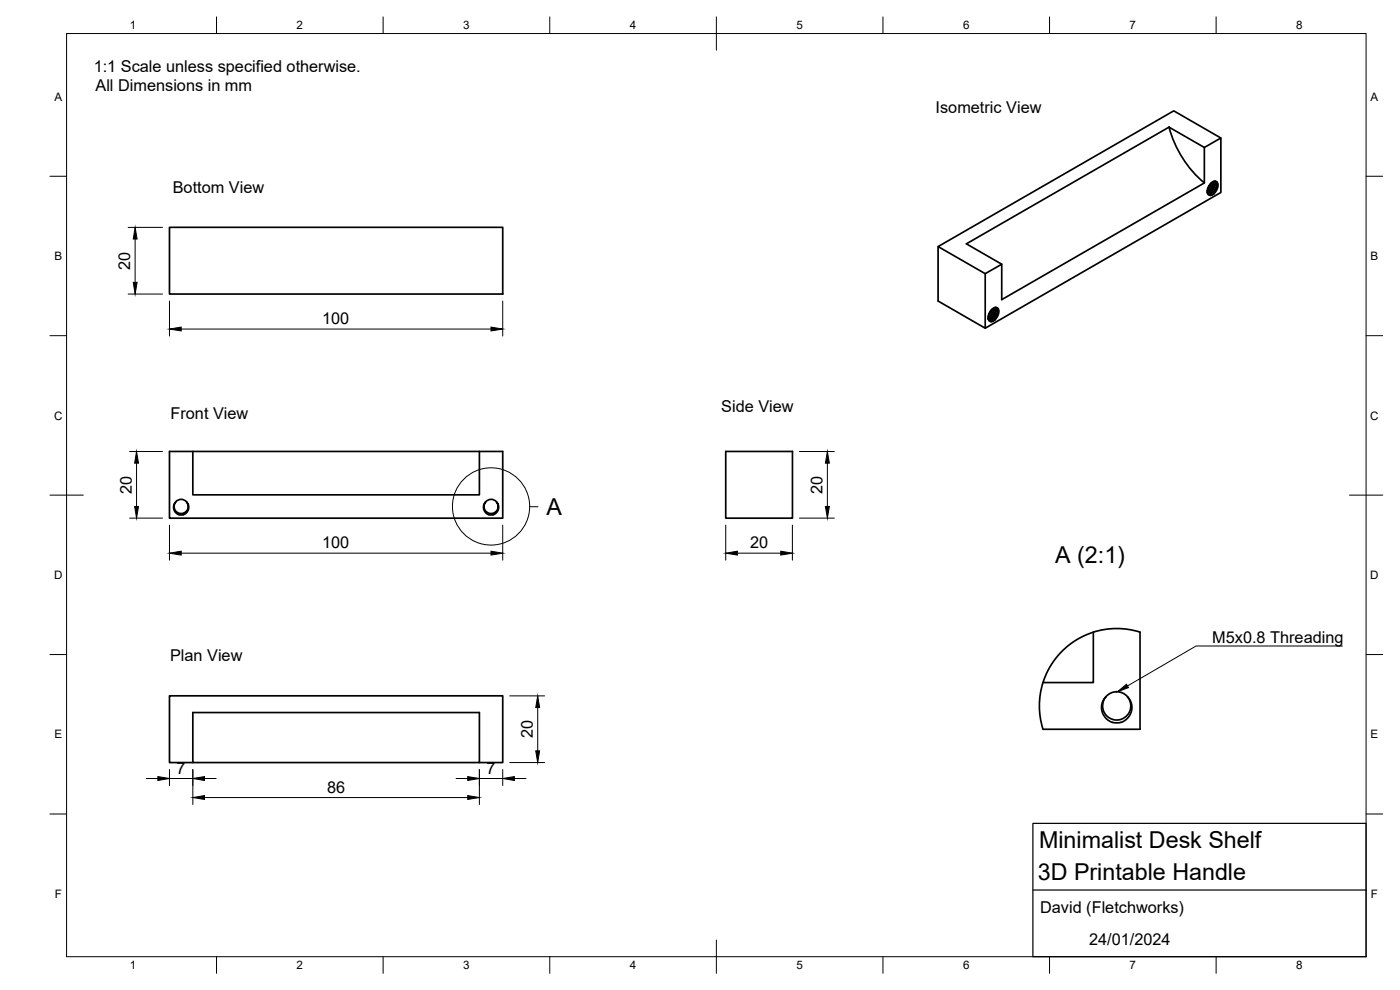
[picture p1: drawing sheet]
<svg xmlns="http://www.w3.org/2000/svg" width="420mm" height="297mm" viewBox="0 0 420 297" stroke-linecap="round" stroke-linejoin="round" font-family="sans-serif">
<!-- layer: Visible -->
<g fill="none" stroke="#000" stroke-width=".51">
<path d="M350.8 38.1a32.9 32.9 0 0 0 10.6 16.8M361.4 44.2l5-2.8-14.1-8.1-70.8 40.7 14.2 8.1 4.9-2.8M362.8 57.7l-.4 .2M362.8 55.9l-.4 .7a1.18 1.18 0 0 0 0 1.4 1.18 1.18 0 0 0 1.3 .5l.7-.5M363.3 58.1l-.7 .2M363.3 55.1l-.5 1M363.3 55l-.8 1.4M363.6 54.8l-.4 1-.8 .9M363.9 55.5l-.6 .9M364.1 54.5l-.5 1.5-1.3 1.2M364.2 54.4l-.1 1-.4 .8-.6 .7-.8 .5M364.4 58.1l-1.3 .5"/>
<path d="M364.4 55.8l-.5 1M364.5 54.4l.1 .9-.6 1.3-.8 .8-.9 .3M364.6 54.4l.2 .7-.4 1.3-1.1 1.1-1 .3 .3 .2 1.2-.1 1-1 .6-1.4-.3-.9M364.7 54.4v.2M364.9 54.4l.3 1.1-.5 1.2-1.1 1.1-1.1 .1M365 56.1l-.5 1M365.1 54.6a2.55 2.55 0 0 1-.7 3.5M365.1 54.5a1.85 1.85 0 0 0-2.3 1.3M365.3 54.7v.2M366.4 41.4v16.3l-70.7 40.8-14.2-8.2v-16.3M50.9 68.2h100v20h-100zM290 73.2l60.8-35.1 10.6 6.1v10.7l-60.8 35v-10.6z"/>
<path d="M295.7 82.1v16.4M297 95.6l-.4 .2M297.6 96l-.8 .1M297.6 93l-.6 1M297.6 92.9l-.8 1.3M297.8 92.7l-.4 1-.7 .9M298.1 93.3l-.5 1M298.3 92.4l-.4 1.5-1.4 1.2M298.4 92.3l-.1 1-.3 .8-.8 .8-.7 .4M298.7 93.6l-.6 1M298.8 92.3v1l-.6 1.3-.9 .7-.7 .3M298.9 92.3l.1 .8-.3 1-1 1.2-1.1 .3 .2 .3 .6 .1 .6-.2 1.1-1.1 .5-1.4-.3-.9a2.58 2.58 0 0 1-.7 3.6l-1.2 .5"/>
<path d="M298.9 92.3l.1 .1M299.1 92.3l.3 1-.5 1.4-1 1-1.1 .1M299.3 94l-.6 .9M299.3 92.4a2.19 2.19 0 0 0-2.5 1.7l-.2 .6a1.18 1.18 0 0 0 .4 1.6 1.18 1.18 0 0 0 1.6-.4M299.5 92.6v.1M50.9 135.5h7v13h86v-13h7v20h-100zM57.9 135.5h86M217.8 135.5h20v20h-20zM52.7 150.6a2.13 2.13 0 0 1 3.3 0M55 154.4a2.31 2.31 0 0 1-2.6-1 2.31 2.31 0 0 1 .3-2.8 2.11 2.11 0 0 0 .2 2.9 2.11 2.11 0 0 0 2.9 0 2.11 2.11 0 0 0 .2-2.9 2.33 2.33 0 0 1-1 3.8M145.8 150.6a2.13 2.13 0 0 1 3.2 0M146.7 154.4a2.3 2.3 0 0 0 2.6-1 2.3 2.3 0 0 0-.3-2.8 2.11 2.11 0 0 1-.2 2.9 2.11 2.11 0 0 1-2.9 0 2.11 2.11 0 0 1-.1-2.9 2.32 2.32 0 0 0 .9 3.8"/>
<path d="M318.3 195.8l2.2-2 2.7-1.9 4.9-2.2v15.1h-15.1l1-2.6 1.1-2.1 1.5-2.2zM328.1 189.7a23 23 0 0 1 14 0v29.1h-29.1a23.2 23.2 0 0 1 0-14M57.9 213.8h86v15h-86zM331.9 209.1a4.2 4.2 0 0 1 6.5 0M336.5 216.7a4.5 4.5 0 0 1-5.3-2.1l-.5-1.3-.1-1.6 .4-1.4 .9-1.2-.7 1.3-.3 1.6 .3 1.5 .8 1.1 1.3 1 1.5 .4 1.7-.2 1.3-.7 1-1.2 .5-1.6-.1-1.8-.8-1.4 .6 .8 .6 1.2v2.3l-1.1 2-1 .8-1 .6M57.9 228.8h-7v-20h100v20h-7"/>
</g>
<!-- layer: BORDER -->
<g fill="none" stroke="#000" stroke-width=".3">
<path d="M20 10.1h390v276.9h-390zM65 5.1v5M115 5.1v5M165 5.1v5M215 5.1v10M265 5.1v5M315 5.1v5M365 5.1v5M15 52.9h5M410 52.9h5M15 100.7h5M410 100.7h5"/>
<path d="M15 148.6h10M405 148.6h10M15 196.4h5M410 196.4h5M15 244.2h5M410 244.2h5M65 287v5M115 287v5M165 287v5M215 282.1v9.9M265 287v5M315 287v5"/>
<path d="M365 287v5"/>
</g>
<!-- layer: Detail Boundary -->
<g fill="none" stroke="#000" stroke-width=".3">
<path d="M159 152h2.5"/>
<circle cx="147.4" cy="152" r="11.6"/>
</g>
<!-- layer: Hole Notes -->
<path d="M335.3 207.6l2.8-2.3 .6 1z" fill="#000" stroke="#000" stroke-width=".3"/>
<path d="M402.9 193.8h-44l-20.5 12" fill="none" stroke="#000" stroke-width=".3"/>
<!-- layer: FD_Dimensions -->
<g fill="none" stroke="#000" stroke-width=".3">
<path d="M38.5 68.2h10.3M40.6 71.7v13M38.5 88.2h10.3M50.9 90.3v10.5M54.4 98.7h93M150.9 90.3v10.5M38.9 135.5h9.9M41 139v13M239.9 135.5h10.5M248.3 139v13M38.9 155.5h9.9M50.9 157.6v10.5"/>
<path d="M150.9 157.6v10.5M217.8 157.6v10.5M237.8 157.6v10.5M239.9 155.5h10.5M54.4 166h93M221.3 166h13M153 208.8h10.5M161.4 212.3v13M43.9 233.6h3.5M50.9 230.9v4.8M50.9 233.6h7M57.9 230.9v10.5"/>
<path d="M61.4 233.6h3.5M61.4 239.3h79M136.9 233.6h3.5M143.9 230.9v10.5M143.9 233.6h7M150.9 230.9v4.8M153 228.8h10.5M154.4 233.6h3.5"/>
</g>
<g fill="#000" stroke="#000" stroke-width=".3">
<path d="M40.6 68.2l.5 3.5h-1.1zM40 84.7h1.1l-.5 3.5zM50.9 98.7l3.5-.6v1.2zM147.4 98.1l3.5 .6-3.5 .6zM41 135.5l.6 3.5h-1.2zM248.3 135.5l.6 3.5h-1.2zM40.4 152h1.2l-.6 3.5zM247.7 152h1.2l-.6 3.5zM50.9 166l3.5-.6v1.1zM147.4 165.4l3.5 .6-3.5 .5zM217.8 166l3.5-.6v1.1zM234.3 165.4l3.5 .6-3.5 .5z"/>
<path d="M161.4 208.8l.5 3.5h-1.1zM47.4 233l3.5 .6-3.5 .6zM57.9 239.3l3.5-.6v1.2zM57.9 233.6l3.5-.6v1.2zM140.4 233l3.5 .6-3.5 .6zM140.4 238.7l3.5 .6-3.5 .6zM150.9 233.6l3.5-.6v1.2zM160.8 225.3h1.1l-.5 3.5z"/>
</g>
<!-- layer: TITLEBLOCK -->
<path d="M310 247h100v40h-100zM310 267h100" fill="none" stroke="#000" stroke-width=".36"/>
<g font-size="7">
<text x="164" y="154.6">A</text>
<text x="316.7" y="168.9">A (2:1)</text>
<text x="311.8" y="254.6">Minimalist Desk Shelf</text>
<text x="311.5" y="264">3D Printable Handle</text>
</g>
<g font-size="4.9">
<text x="28.1" y="21.6">1:1 Scale unless specified otherwise.</text>
<text x="28.7" y="27.4">All Dimensions in mm</text>
<text x="280.8" y="33.8">Isometric View</text>
<text x="51.9" y="57.8">Bottom View</text>
<text x="39.1" y="80.9" transform="rotate(-90 39.1 80.9)">20</text>
<text x="96.6" y="97.3">100</text>
<text x="51.2" y="125.6">Front View</text>
<text x="216.5" y="123.6">Side View</text>
<text x="39.5" y="148.1" transform="rotate(-90 39.5 148.1)">20</text>
<text x="246.8" y="148.1" transform="rotate(-90 246.8 148.1)">20</text>
<text x="96.6" y="164.5">100</text>
<text x="225.1" y="164.5">20</text>
<text x="363.8" y="192.8">M5x0.8 Threading</text>
<text x="51" y="198.5">Plan View</text>
<text x="159.9" y="221.5" transform="rotate(-90 159.9 221.5)">20</text>
<text x="53" y="232.2">7</text>
<text x="146" y="232.2">7</text>
<text x="98.2" y="237.8">86</text>
<text x="312.2" y="274">David (Fletchworks)</text>
<text x="326.9" y="283.6">24/01/2024</text>
</g>
<g font-size="3.5">
<text x="39" y="8.8">1</text>
<text x="89" y="8.8">2</text>
<text x="139" y="8.8">3</text>
<text x="189" y="8.8">4</text>
<text x="239" y="8.8">5</text>
<text x="289" y="8.8">6</text>
<text x="339" y="8.8">7</text>
<text x="389" y="8.8">8</text>
<text x="16.3" y="30.2">A</text>
<text x="411.3" y="30.2">A</text>
<text x="16.3" y="78">B</text>
<text x="411.3" y="78">B</text>
<text x="16.2" y="125.9">C</text>
<text x="411.2" y="125.9">C</text>
<text x="16.2" y="173.7">D</text>
<text x="411.2" y="173.7">D</text>
<text x="16.3" y="221.6">E</text>
<text x="411.3" y="221.6">E</text>
<text x="16.4" y="269.4">F</text>
<text x="411.4" y="269.4">F</text>
<text x="39" y="290.8">1</text>
<text x="89" y="290.8">2</text>
<text x="139" y="290.8">3</text>
<text x="189" y="290.8">4</text>
<text x="239" y="290.8">5</text>
<text x="289" y="290.8">6</text>
<text x="339" y="290.8">7</text>
<text x="389" y="290.8">8</text>
</g>
</svg>
